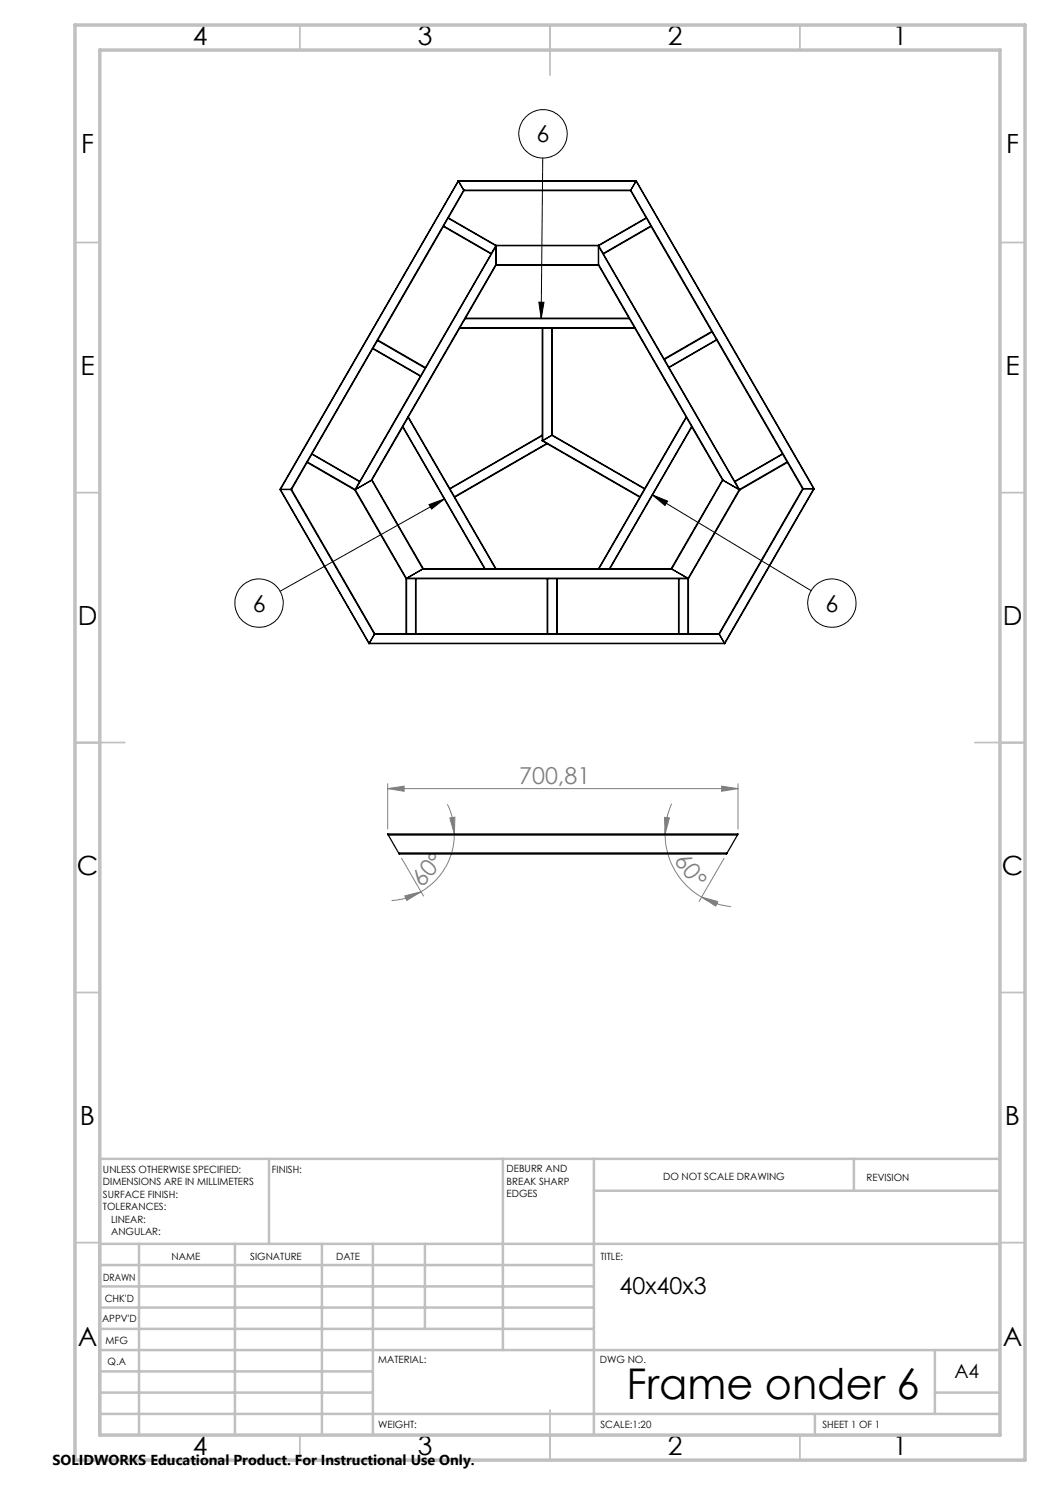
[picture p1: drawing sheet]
<svg xmlns="http://www.w3.org/2000/svg" width="210mm" height="297mm" viewBox="0 0 210 297" stroke-linecap="round" stroke-linejoin="round" font-family="sans-serif">
<g fill="none" stroke="#000" stroke-width=".2">
<path d="M108.5 31.6l-.3 32.1M107.8 60.4l1 .1-.6 3.2zM88.9 99.8l-32.9 18.4M130.4 99l3.1 1.2-.5 .9zM130.4 99l31.8 19.1M85.8 100.9l3.1-1.1-2.6 2z"/>
<circle cx="108.6" cy="26.8" r="4.8"/>
<circle cx="51.8" cy="120.6" r="4.8"/>
<circle cx="166.4" cy="120.6" r="4.8"/>
</g>
<g fill="none" stroke="#808080" stroke-width=".2">
<path d="M77.5 157.7l3.3-.5v1.1zM77.5 156.7v9.1M77.5 157.7h70.1M144.3 157.2l3.3 .5-3.3 .6zM147.6 156.7v9.1M80.3 171.7l4.4 7.5M81 179.2l3.2-.8-2.8 1.7zM84.2 178.4a14.5 14.5 0 0 1-5.9 1.7M89.5 160.8a13.1 13.1 0 0 1 1.4 6M90 163.6l1-.2-.1 3.4zM90.9 166.8a13.4 13.4 0 0 1-6.7 11.6M132.9 163.5l1 .1-.9 3.2z"/>
<path d="M133 166.8a14.5 14.5 0 0 0 7.3 12.6M134.3 160.8a14.5 14.5 0 0 0-1.3 6M140.3 179.4l3.2 .9-.3 .9zM140.3 179.4a14.8 14.8 0 0 0 5.9 1.9M144.8 171.7l-5 8.6"/>
</g>
<g fill="none" stroke="#c0c0c0" stroke-width=".35">
<path d="M60 5v5M110 5v10M160 5v5M15 48.5h5M200 48.5h5M15 98.5h5M200 98.5h5M15 148.5h10M195 148.5h10M15 198.5h5M200 198.5h5M15 248.5h5"/>
<path d="M200 248.5h5M60 287v5M110 282v10M160 287v5"/>
</g>
<g fill="none" stroke="#c0c0c0" stroke-width=".5">
<path d="M53.8 231.8v17M100.6 231.8v38.2M118.8 231.8v55.2M118.8 238.2h81.2M170.8 231.8v6.4M200 231.8h-180v55.2M20 248.8h180M20 257.3h98.8M20 253h98.8M27.8 248.8v38.2M47 248.8v38.2M64.4 248.8v38.2"/>
<path d="M74.6 248.8v38.2M85 248.8v17M20 265.8h98.8M20 261.5h98.8M20 278.5h54.6M20 274.3h54.6M20 270h180M187 278.5h13M187 270v12.8M20 282.8h180M163 282.8v4.2"/>
</g>
<path d="M15 5h190v287h-190zM20 10h180v277h-180z" fill="none" stroke="#c0c0c0" stroke-width=".7"/>
<path d="M107.8 60.4l1 .1-.6 3.2zM130.4 99l3.1 1.2-.5 .9zM85.8 100.9l3.1-1.1-2.6 2z" fill="#000"/>
<g fill="#808080">
<path d="M81 179.2l3.2-.8-2.8 1.7zM90 163.6l1-.2-.1 3.4z"/>
<path d="M132.9 163.5l1 .1-.9 3.2zM140.3 179.4l3.2 .9-.3 .9z"/>
<path d="M77.5 157.7l3.3-.5v1.1zM144.3 157.2l3.3 .5-3.3 .6z"/>
</g>
<g fill="none" stroke="#000" stroke-width=".25">
<path d="M91.7 36.2h.1M91.7 36.2l-35.7 61.7M91.7 36.2h35.5M91.7 36.2l-35.6 61.7M91.7 36.2l1 1.8M92.7 38l.1 .1M92.7 38l-34.5 59.9M92.7 38h33.5M92.8 38.1l-3.1 5.5M92.8 38.1h33.3M126.1 38.1l3.1 5.5M126.2 38l-.1 .1"/>
<path d="M126.2 38l34.5 59.8M127.2 36.2l-1 1.8M127.2 36.2l35.5 61.6M127.2 36.2h.1M127.2 36.2l35.6 61.6M88.7 45.3l9.5 5.5M88.7 45.3l-13.1 22.7M88.7 45.2v.1M88.7 45.2l9.5 5.5M89.6 43.6l-.9 1.6M89.6 43.6l9.6 5.5M89.7 43.6h-.1"/>
<path d="M89.7 43.6l9.5 5.5M98.2 50.8l-13.1 22.7M98.2 50.7v.1M99.2 49.1l-1 1.6M99.2 49.1h.1M99.2 52.9v.2M99.2 49.2l-28.1 48.7M99.2 49.1v3.8M99.2 52.8l-25 43.3M99.2 53.1l-6.1 10.5M99.2 53.1h20.5M99.2 52.9h20.5"/>
<path d="M99.2 49.1h20.5M119.7 49.1h.1M119.7 52.9v.2M119.7 49.2l28.1 48.7-3.1-1.8-25-43.3M119.7 53.1l6.1 10.5M119.7 49.1v3.8M119.7 49.1l.9 1.6M120.6 50.7l.1 .1M120.7 50.8l12.1 21M129.2 43.6h.1M129.2 43.6l-9.5 5.5M129.3 43.6l-9.6 5.5"/>
<path d="M129.3 43.6l.9 1.6M130.2 45.2v.1M130.2 45.2l-9.6 5.5M130.2 45.3l-9.5 5.5M130.2 45.3l12.1 21M74.5 69.7l9.6 5.5M74.5 69.7l-12.1 21.1M74.6 69.7h-.1M74.6 69.7l9.5 5.5M75.5 68.1l-.9 1.6M75.5 68.1l9.5 5.5M75.6 68l-.1 .1"/>
<path d="M75.6 68l9.5 5.5M84.1 75.2l-12.1 21.1M84.1 75.2h.1M85 73.6l-.9 1.6M85.1 73.5l-.1 .1M91.9 65.6h16.5M91.9 65.6l-10.2 17.8M92 65.5l-.1 .1M92 65.5h34.9M93 63.7h32.9M93 63.7l-1 1.8M93.1 63.6l-.1 .1"/>
<path d="M93.1 63.6h32.7M108.4 65.6h.1M108.4 65.6v21.4M108.5 65.6v22.5M108.5 65.6h1.8M110.3 65.6h.2M110.3 65.6v21.5M110.5 65.6h16.5M110.5 65.6v21.4M125.8 63.6l.1 .1M125.9 63.7l1 1.8M126.9 65.5l.1 .1"/>
<path d="M127 65.6l10.2 17.8M132.8 71.8l.1 .1M132.9 71.9l.9 1.5M133.8 73.4v.1M133.8 73.5l13.1 22.8M142.3 66.3l.1 .1M142.3 66.3l-9.5 5.5M142.4 66.4l-9.5 5.5M142.4 66.4l.9 1.5M143.3 67.9v.1M143.3 67.9l-9.5 5.5M143.3 68l-9.5 5.5"/>
<path d="M143.3 68l13.2 22.8M56 97.9h.1M56 97.9l17.8 30.8M56.1 97.9l17.7 30.8M56.1 97.9h2.1M58.2 97.9h.1M58.2 97.9l16.7 29M58.3 97.9l16.7 28.8M61.4 92.5l9.5 5.5M61.4 92.5l-3.1 5.4M61.5 92.4l-.1 .1M61.5 92.4l9.5 5.5"/>
<path d="M62.4 90.8l-.9 1.6M62.4 90.8l9.5 5.5M62.4 90.8h.1M62.4 90.8l9.6 5.5M70.9 98l10.3 17.7M71 97.9l-.1 .1M71 97.9l10.3 17.8M71.9 96.3l-.9 1.6M72 96.3h-.1M74.3 96l-3.3 1.9M74.3 96l10.3 17.8M74.4 96h-.1"/>
<path d="M74.4 96l10.3 17.7M80.5 85.4l16.4 28.3M80.5 85.4l-6.1 10.6M80.6 85.3l-.1 .1M80.6 85.3l16.4 28.4M81.6 83.5l-1 1.8M81.6 83.5l17.5 30.2M81.7 83.4l-.1 .1M81.7 83.4l8.3 14.3M90 97.7v.1M90 97.8l.9 1.5M90.9 99.3v.1"/>
<path d="M90.9 99.4l8.3 14.3M108.4 87v.1M108.4 87.1v1.1M108.4 87.1l-18.4 10.7M108.4 88.2l1 .5M108.4 87l-18.4 10.7M108.5 88.1l-.1 .1M108.5 88.1l19.5 11.2M109.4 88.7v.1M109.4 88.7l-18.5 10.6M109.4 88.8l18.6 10.6M109.4 88.8l-18.5 10.6"/>
<path d="M110.3 87.1l-1.8 1M110.3 87.1l18.6 10.7M110.5 87l-.2 .1M110.5 87l18.4 10.7M128 99.4l-8.3 14.3M128 99.3v.1M128.9 97.8l-.9 1.5M128.9 97.7v.1M137.2 83.4l.1 .1M137.2 83.4l-8.3 14.3M137.3 83.5l-17.5 30.2M137.3 83.5l1 1.8"/>
<path d="M138.3 85.3l.1 .1M138.3 85.3l-16.4 28.4M138.4 85.4l-16.4 28.3M138.4 85.4l6.1 10.6M144.5 96h.1M144.5 96l-10.3 17.7M144.6 96l-10.3 17.8M144.6 96l3.2 1.9M146.9 96.3h.1M147 96.3l.9 1.6M147.8 97.9l.2 .1M147.8 97.9l-10.2 17.8"/>
<path d="M147.9 97.9l.1 .1M148 98l-10.3 17.7M156.5 90.8h.1M156.5 90.8l-9.6 5.5M156.5 90.8l-9.5 5.5M156.5 90.8l.9 1.6M157.4 92.4l.1 .1M157.4 92.4l-9.5 5.5M157.5 92.5l-9.5 5.5M157.5 92.5l3 5.3M160.5 97.8h.2M160.5 97.8l-16.7 28.9"/>
<path d="M160.7 97.8h2M160.7 97.8l-16.8 29.1M162.7 97.8h.1M162.7 97.8l-17.8 30.9M162.8 97.8l-17.8 30.9M81.2 115.7h.1M81.2 115.7v11M81.3 115.7h-.1M81.3 115.7v11M81.3 115.7h1.8M81.4 115.6l3.1-1.8h49.9l3.1 1.8zM83.1 115.7h.1"/>
<path d="M83.1 115.7v11M83.2 115.7h26.2M83.2 115.7v11M84.6 113.8l-3.3 1.9M84.7 113.7l-.1 .1M84.7 113.7h12.2M96.9 113.7h.1M97 113.7h2.1M99.1 113.7h.1M99.2 113.7h20.5M109.4 115.7h.1M109.4 115.7v11"/>
<path d="M109.5 115.7h1.8M109.5 115.7v11M111.3 115.7h.1M111.3 115.7v11M111.4 115.7h24.3M111.4 115.7v11M119.7 113.7h.1M119.8 113.7h2.1M121.9 113.7h.1M122 113.7h12.2M134.2 113.7l.1 .1M134.3 113.8l3.3 1.9"/>
<path d="M135.7 115.7h.1M135.7 115.7v11M135.8 115.7h1.8M135.8 115.7v11M137.6 115.7h.1M137.6 115.7v11M137.7 115.7v11M73.8 128.7h71.2M73.8 128.7h.1M73.8 128.7h71.1M74.9 126.9l-1.1 1.8M74.9 126.9h69"/>
<path d="M75 126.7l-.1 .2M75 126.7h6.2M81.2 126.7h.1M81.3 126.7h1.8M83.1 126.7h.1M83.2 126.7h26.2M109.4 126.7h.1M109.5 126.7h1.8M111.3 126.7h.1M111.4 126.7h24.3M135.7 126.7h.1M135.8 126.7h1.8"/>
<path d="M137.6 126.7h.1M137.7 126.7h6.1M143.8 126.7l.1 .2M143.9 126.9l1 1.8M144.9 128.7h.1M77.6 167l-.1-.2h70.1l-.1 .2M77.6 167l2.1 3.6M77.6 167h69.9M79.7 170.6l.1 .2h65.5l.1-.2M79.7 170.6h65.7M147.5 167l-2.1 3.6"/>
</g>
<text font-size="8.5" x="125.3" y="279.7">Frame onder 6</text>
<g font-size="5.3">
<text x="38.5" y="8.9">4</text>
<text x="83.5" y="8.9">3</text>
<text x="133.6" y="8.9">2</text>
<text x="178.6" y="8.9">1</text>
<text x="16.2" y="30.7">F</text>
<text x="201.2" y="30.7">F</text>
<text x="16.1" y="74.9">E</text>
<text x="201.1" y="74.9">E</text>
<text x="15.5" y="124.9">D</text>
<text x="200.5" y="124.9">D</text>
<text x="15.4" y="174.9">C</text>
<text x="200.4" y="174.9">C</text>
<text x="16" y="224.9">B</text>
<text x="201" y="224.9">B</text>
<text x="15.5" y="269.2">A</text>
<text x="200.5" y="269.2">A</text>
<text x="38.5" y="290.9">4</text>
<text x="83.5" y="290.9">3</text>
<text x="133.6" y="290.9">2</text>
<text x="178.6" y="290.9">1</text>
</g>
<g font-size="4.7">
<text x="107.3" y="28.5">6</text>
<text x="50.5" y="122.3">6</text>
<text x="165.1" y="122.3">6</text>
<text x="123.9" y="258.7">40x40x3</text>
</g>
<g font-size="4.7" fill="#808080">
<text x="103.8" y="156.7">700,81</text>
<text x="134.7" y="172.2" transform="rotate(53 134.7 172.2)">60°</text>
<text x="84.4" y="177.6" transform="rotate(-48 84.4 177.6)">60°</text>
</g>
<text font-size="3.9" x="190.9" y="275.5">A4</text>
<text font-size="2.9" x="10.5" y="292.9">SOLIDWORKS Educational Product. For Instructional Use Only.</text>
<g font-size="2">
<text x="20.6" y="234.6">UNLESS OTHERWISE SPECIFIED:</text>
<text x="20.6" y="237.1">DIMENSIONS ARE IN MILLIMETERS</text>
<text x="20.6" y="239.6">SURFACE FINISH:</text>
<text x="54.4" y="234.6">FINISH:</text>
<text x="101.3" y="234.5">DEBURR AND</text>
<text x="101.3" y="237">BREAK SHARP</text>
<text x="101.3" y="239.5">EDGES</text>
<text x="132.6" y="236">DO NOT SCALE DRAWING</text>
<text x="173.3" y="236.2">REVISION</text>
<text x="20.6" y="242.1">TOLERANCES:</text>
<text x="22.2" y="244.6">LINEAR:</text>
<text x="22.2" y="247.1">ANGULAR:</text>
<text x="34.3" y="252">NAME</text>
<text x="50" y="251.9">SIGNATURE</text>
<text x="67.2" y="251.9">DATE</text>
<text x="120.1" y="251.9">TITLE:</text>
<text x="20.6" y="256.1">DRAWN</text>
<text x="20.9" y="260.3">CHK'D</text>
<text x="20.4" y="264.4">APPV'D</text>
<text x="21.1" y="268.8">MFG</text>
<text x="21.5" y="273">Q.A</text>
<text x="75.6" y="272.5">MATERIAL:</text>
<text x="120" y="272.5">DWG NO.</text>
<text x="75.6" y="285.5">WEIGHT:</text>
<text x="120.1" y="285.6">SCALE:1:20</text>
<text x="164.5" y="285.6">SHEET 1 OF 1</text>
</g>
</svg>
